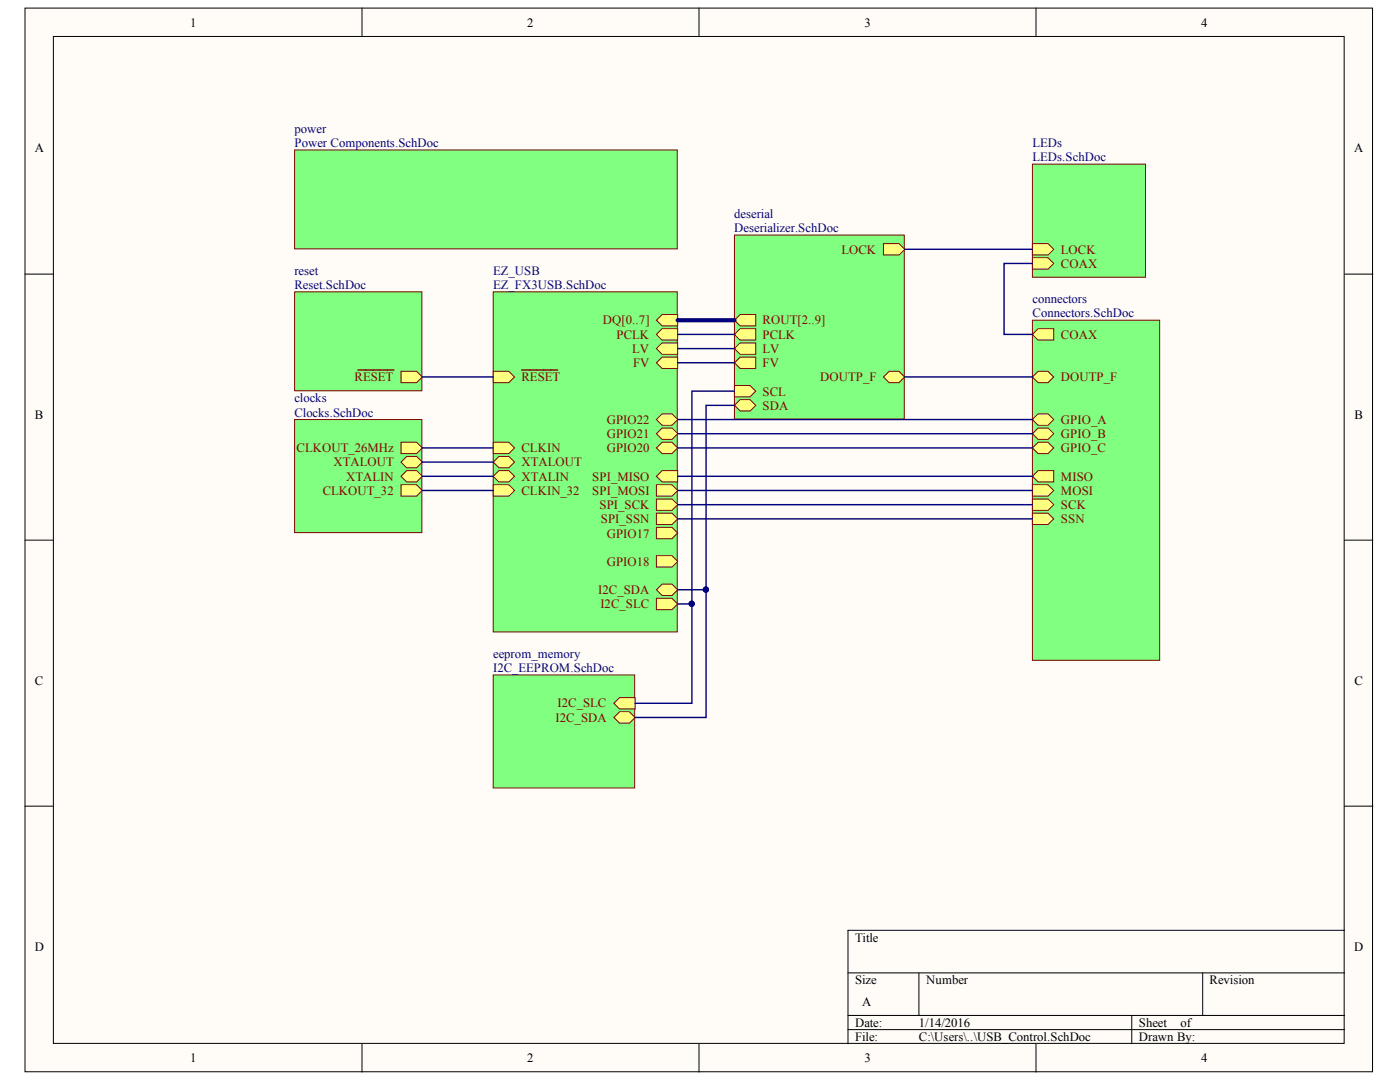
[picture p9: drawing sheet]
<svg xmlns="http://www.w3.org/2000/svg" width="279mm" height="216mm" viewBox="0 0 279 216" stroke-linecap="round" stroke-linejoin="round" font-family="sans-serif">
<g fill="#fffcf8" stroke="#000" stroke-width=".2">
<path d="M5 1.6h268.9v212.3h-268.9z"/>
<path d="M10.7 7.3h257.6v200.9h-257.6z"/>
</g>
<g fill="none" stroke="#000" stroke-width=".2">
<path d="M72.2 1.6v5.7M139.5 1.6v5.7M206.8 1.6v5.7M5 54.7h5.7M268.3 54.7h5.7M5 107.8h5.7M268.3 107.8h5.7M5 160.9h5.7M268.3 160.9h5.7M169.2 194.1h99.1M183.4 194.1v8.5M240 194.1v8.5"/>
<path d="M268.3 185.6h-99.1v22.7M72.2 208.3v5.6M139.5 208.3v5.6M169.2 202.6h99.1M169.2 205.4h99.1M206.8 208.3v5.6M225.9 202.6v5.7"/>
</g>
<path d="M146.6 46.9h33.9v36.7h-33.9z" fill="#80ff80" stroke="#800000" stroke-width=".2"/>
<g fill="#ffff80" stroke="#800000" stroke-width=".2">
<path d="M176.3 48.6h3.1l1.2 1.1-1.2 1.2h-3.1z" fill-rule="evenodd"/>
<path d="M146.6 69.6l1.1-1.2h3.1v2.3h-3.1z" fill-rule="evenodd"/>
<path d="M146.6 72.4l1.1-1.1h3.1v2.2h-3.1z" fill-rule="evenodd"/>
<path d="M146.6 66.7l1.1-1.1h3.1v2.3h-3.1z" fill-rule="evenodd"/>
<path d="M176.3 75.2l1.1-1.1h2l1.2 1.1-1.2 1.2h-2z" fill-rule="evenodd"/>
<path d="M146.6 76.9h3.1l1.1 1.2-1.1 1.1h-3.1z" fill-rule="evenodd"/>
<path d="M146.6 80.9l1.1-1.1h2l1.1 1.1-1.1 1.1h-2z" fill-rule="evenodd"/>
<path d="M146.6 63.9l1.1-1.1h3.1v2.2h-3.1z" fill-rule="evenodd"/>
</g>
<path d="M98.4 58.2h36.8v67.9h-36.8z" fill="#80ff80" stroke="#800000" stroke-width=".2"/>
<g fill="#ffff80" stroke="#800000" stroke-width=".2">
<path d="M131 66.7l1.1-1.1h3.1v2.3h-3.1z" fill-rule="evenodd"/>
<path d="M131 99.6h3.1l1.1 1.1-1.1 1.1h-3.1z" fill-rule="evenodd"/>
<path d="M131 102.4h3.1l1.1 1.1-1.1 1.2h-3.1z" fill-rule="evenodd"/>
<path d="M131 95l1.1-1.1h3.1v2.3h-3.1z" fill-rule="evenodd"/>
<path d="M131 96.7h3.1l1.1 1.2-1.1 1.1h-3.1z" fill-rule="evenodd"/>
<path d="M98.4 96.7h3.2l1.1 1.2-1.1 1.1h-3.2z" fill-rule="evenodd"/>
<path d="M98.4 92.2l1.2-1.1h2l1.1 1.1-1.1 1.1h-2z" fill-rule="evenodd"/>
<path d="M98.4 95l1.2-1.1h2l1.1 1.1-1.1 1.2h-2z" fill-rule="evenodd"/>
<path d="M131 117.7l1.1-1.1h2l1.1 1.1-1.1 1.1h-2z" fill-rule="evenodd"/>
<path d="M131 119.4h3.1l1.1 1.1-1.1 1.2h-3.1z" fill-rule="evenodd"/>
<path d="M98.4 74.1h3.2l1.1 1.1-1.1 1.2h-3.2z" fill-rule="evenodd"/>
</g>
<path d="M104.1 73.8h7.2" fill="none" stroke="#800000" stroke-width=".28"/>
<g fill="#ffff80" stroke="#800000" stroke-width=".2">
<path d="M131 105.2h3.1l1.1 1.2-1.1 1.1h-3.1z" fill-rule="evenodd"/>
<path d="M131 89.4l1.1-1.2h2l1.1 1.2-1.1 1.1h-2z" fill-rule="evenodd"/>
<path d="M131 110.9h3.1l1.1 1.1-1.1 1.2h-3.1z" fill-rule="evenodd"/>
<path d="M131 63.9l1.1-1.1h3.1v2.2h-3.1z" fill-rule="evenodd"/>
<path d="M131 83.7l1.1-1.1h2l1.1 1.1-1.1 1.1h-2z" fill-rule="evenodd"/>
<path d="M131 86.5l1.1-1.1h2l1.1 1.1-1.1 1.2h-2z" fill-rule="evenodd"/>
<path d="M131 69.6l1.1-1.2h3.1v2.3h-3.1z" fill-rule="evenodd"/>
<path d="M131 72.4l1.1-1.1h3.1v2.2h-3.1z" fill-rule="evenodd"/>
<path d="M98.4 88.2h3.2l1.1 1.2-1.1 1.1h-3.2z" fill-rule="evenodd"/>
</g>
<path d="M98.4 134.7h28.3v22.5h-28.3z" fill="#80ff80" stroke="#800000" stroke-width=".2"/>
<g fill="#ffff80" stroke="#800000" stroke-width=".2">
<path d="M122.5 143.2l1.1-1.2h2l1.2 1.2-1.2 1.1h-2z" fill-rule="evenodd"/>
<path d="M122.5 140.3l1.1-1.1h3.2v2.3h-3.2z" fill-rule="evenodd"/>
</g>
<path d="M58.8 29.9h76.4v19.8h-76.4z" fill="#80ff80" stroke="#800000" stroke-width=".2"/>
<path d="M135.2 66.7h11.4" fill="none" stroke="#000080" stroke-width=".28"/>
<path d="M206 63.9h25.4v67.9h-25.4z" fill="#80ff80" stroke="#800000" stroke-width=".2"/>
<g fill="#ffff80" stroke="#800000" stroke-width=".2">
<path d="M206 83.7l1.2-1.1h2l1.1 1.1-1.1 1.1h-2z" fill-rule="evenodd"/>
<path d="M206 86.5l1.2-1.1h2l1.1 1.1-1.1 1.2h-2z" fill-rule="evenodd"/>
<path d="M206 89.4l1.2-1.2h2l1.1 1.2-1.1 1.1h-2z" fill-rule="evenodd"/>
<path d="M206 75.2l1.2-1.1h2l1.1 1.1-1.1 1.2h-2z" fill-rule="evenodd"/>
<path d="M206 95l1.2-1.1h3.1v2.3h-3.1z" fill-rule="evenodd"/>
<path d="M206 96.7h3.2l1.1 1.2-1.1 1.1h-3.2z" fill-rule="evenodd"/>
<path d="M206 99.6h3.2l1.1 1.1-1.1 1.1h-3.2z" fill-rule="evenodd"/>
<path d="M206 102.4h3.2l1.1 1.1-1.1 1.2h-3.2z" fill-rule="evenodd"/>
<path d="M206 66.7l1.2-1.1h3.1v2.3h-3.1z" fill-rule="evenodd"/>
</g>
<path d="M58.8 58.2h25.4v19.8h-25.4z" fill="#80ff80" stroke="#800000" stroke-width=".2"/>
<path d="M80 74.1h3.1l1.2 1.1-1.2 1.2h-3.1z" fill-rule="evenodd" fill="#ffff80" stroke="#800000" stroke-width=".2"/>
<path d="M71.4 73.8h7.2" fill="none" stroke="#800000" stroke-width=".28"/>
<path d="M58.8 83.7h25.4v22.6h-25.4z" fill="#80ff80" stroke="#800000" stroke-width=".2"/>
<g fill="#ffff80" stroke="#800000" stroke-width=".2">
<path d="M80 92.2l1.2-1.1h1.9l1.2 1.1-1.2 1.1h-1.9z" fill-rule="evenodd"/>
<path d="M80 95l1.2-1.1h1.9l1.2 1.1-1.2 1.2h-1.9z" fill-rule="evenodd"/>
<path d="M80 96.7h3.1l1.2 1.2-1.2 1.1h-3.1z" fill-rule="evenodd"/>
<path d="M80 88.2h3.1l1.2 1.2-1.2 1.1h-3.1z" fill-rule="evenodd"/>
</g>
<path d="M84.3 75.2h14.1M84.3 92.2h14.1M84.3 95h14.1M84.3 97.9h14.1M135.2 117.7h5.7v25.5h-14.1" fill="none" stroke="#000080" stroke-width=".28"/>
<circle cx="140.9" cy="117.6" r=".52" fill="#000080" stroke="#000080" stroke-width=".2"/>
<path d="M206 32.8h22.6v22.5h-22.6z" fill="#80ff80" stroke="#800000" stroke-width=".2"/>
<g fill="#ffff80" stroke="#800000" stroke-width=".2">
<path d="M206 48.6h3.2l1.1 1.1-1.1 1.2h-3.2z" fill-rule="evenodd"/>
<path d="M206 51.4h3.2l1.1 1.2-1.1 1.1h-3.2z" fill-rule="evenodd"/>
</g>
<path d="M135.2 63.9h11.4" fill="none" stroke="#000080" stroke-width=".85"/>
<g fill="none" stroke="#000080" stroke-width=".28">
<path d="M180.6 49.7h25.4M206 52.6h-5.6v14.1h5.6M135.2 69.6h11.4M135.2 72.4h11.4M146.6 78.1h-8.5v42.4M180.6 75.2h25.4M84.3 89.4h14.1M135.2 83.7h70.8M135.2 86.5h70.8M135.2 89.4h70.8M135.2 95h70.8M135.2 97.9h70.8"/>
<path d="M146.6 80.9h-5.7v36.8M135.2 100.7h70.8M135.2 103.5h70.8M135.2 120.5h2.9v19.8h-11.3"/>
</g>
<g fill="#000080" stroke="#000080" stroke-width=".2">
<circle cx="138" cy="120.5" r=".52"/>
<circle cx="140.9" cy="117.6" r=".52"/>
</g>
<g font-size="2.5">
<text x="38" y="5.3">1</text>
<text x="105.2" y="5.3">2</text>
<text x="172.5" y="5.3">3</text>
<text x="239.7" y="5.3">4</text>
<text x="6.9" y="30.4">A</text>
<text x="270.2" y="30.4">A</text>
<text x="6.9" y="83.5">B</text>
<text x="270.3" y="83.5">B</text>
<text x="6.9" y="136.6">C</text>
<text x="270.3" y="136.6">C</text>
<text x="6.9" y="189.7">D</text>
<text x="170.6" y="187.9">Title</text>
<text x="270.2" y="189.7">D</text>
<text x="170.6" y="196.4">Size</text>
<text x="184.8" y="196.4">Number</text>
<text x="241.4" y="196.4">Revision</text>
<text x="172.1" y="200.7">A</text>
<text x="170.6" y="204.9">Date:</text>
<text x="170.6" y="207.7">File:</text>
<text x="183.4" y="204.9">1/14/2016</text>
<text x="183.4" y="207.7">C:\Users\..\USB_Control.SchDoc</text>
<text x="227.3" y="204.9">Sheet</text>
<text x="227.3" y="207.7">Drawn By:</text>
<text x="235.6" y="204.9">of</text>
<text x="38" y="212">1</text>
<text x="105.2" y="212">2</text>
<text x="172.5" y="212">3</text>
<text x="239.7" y="212">4</text>
</g>
<g font-size="2.5" fill="#000080">
<text x="58.8" y="26.5">power</text>
<text x="58.8" y="29.4">Power Components.SchDoc</text>
<text x="206.1" y="29.4">LEDs</text>
<text x="206.1" y="32.2">LEDs.SchDoc</text>
<text x="146.5" y="43.5">deserial</text>
<text x="146.5" y="46.3">Deserializer.SchDoc</text>
<text x="58.8" y="54.9">reset</text>
<text x="58.8" y="57.6">Reset.SchDoc</text>
<text x="98.4" y="54.9">EZ_USB</text>
<text x="98.4" y="57.6">EZ_FX3USB.SchDoc</text>
<text x="206.1" y="60.5">connectors</text>
<text x="206.1" y="63.3">Connectors.SchDoc</text>
<text x="58.8" y="80.3">clocks</text>
<text x="58.8" y="83.2">Clocks.SchDoc</text>
<text x="98.4" y="131.3">eeprom_memory</text>
<text x="98.4" y="134.1">I2C_EEPROM.SchDoc</text>
</g>
<g font-size="2.5" fill="#800000">
<text x="167.9" y="50.6">LOCK</text>
<text x="211.7" y="50.6">LOCK</text>
<text x="211.7" y="53.4">COAX</text>
<text x="120.3" y="64.7">DQ[0..7]</text>
<text x="152.2" y="64.7">ROUT[2..9]</text>
<text x="123" y="67.6">PCLK</text>
<text x="126.2" y="70.4">LV</text>
<text x="152.2" y="70.4">LV</text>
<text x="152.2" y="67.6">PCLK</text>
<text x="211.7" y="67.6">COAX</text>
<text x="70.8" y="76.1">RESET</text>
<text x="104.1" y="76.1">RESET</text>
<text x="126.3" y="73.3">FV</text>
<text x="152.2" y="73.3">FV</text>
<text x="163.7" y="76.1">DOUTP_F</text>
<text x="211.7" y="76.1">DOUTP_F</text>
<text x="152.2" y="78.9">SCL</text>
<text x="152.2" y="81.7">SDA</text>
<text x="121.1" y="84.6">GPIO22</text>
<text x="121.1" y="87.4">GPIO21</text>
<text x="211.7" y="84.6">GPIO_A</text>
<text x="211.7" y="87.4">GPIO_B</text>
<text x="59.2" y="90.3">CLKOUT_26MHz</text>
<text x="66.5" y="93.1">XTALOUT</text>
<text x="69.1" y="95.9">XTALIN</text>
<text x="104.1" y="93.1">XTALOUT</text>
<text x="104.1" y="95.9">XTALIN</text>
<text x="104.1" y="90.3">CLKIN</text>
<text x="118.2" y="95.9">SPI_MISO</text>
<text x="121.1" y="90.3">GPIO20</text>
<text x="211.7" y="90.3">GPIO_C</text>
<text x="211.7" y="95.9">MISO</text>
<text x="64.4" y="98.7">CLKOUT_32</text>
<text x="104.1" y="98.7">CLKIN_32</text>
<text x="118.2" y="98.7">SPI_MOSI</text>
<text x="119.6" y="101.6">SPI_SCK</text>
<text x="211.7" y="98.7">MOSI</text>
<text x="211.7" y="101.6">SCK</text>
<text x="119.9" y="104.4">SPI_SSN</text>
<text x="121.1" y="107.3">GPIO17</text>
<text x="211.7" y="104.4">SSN</text>
<text x="121.1" y="112.9">GPIO18</text>
<text x="119.4" y="118.6">I2C_SDA</text>
<text x="119.8" y="121.4">I2C_SLC</text>
<text x="111.3" y="141.2">I2C_SLC</text>
<text x="110.9" y="144">I2C_SDA</text>
</g>
</svg>
